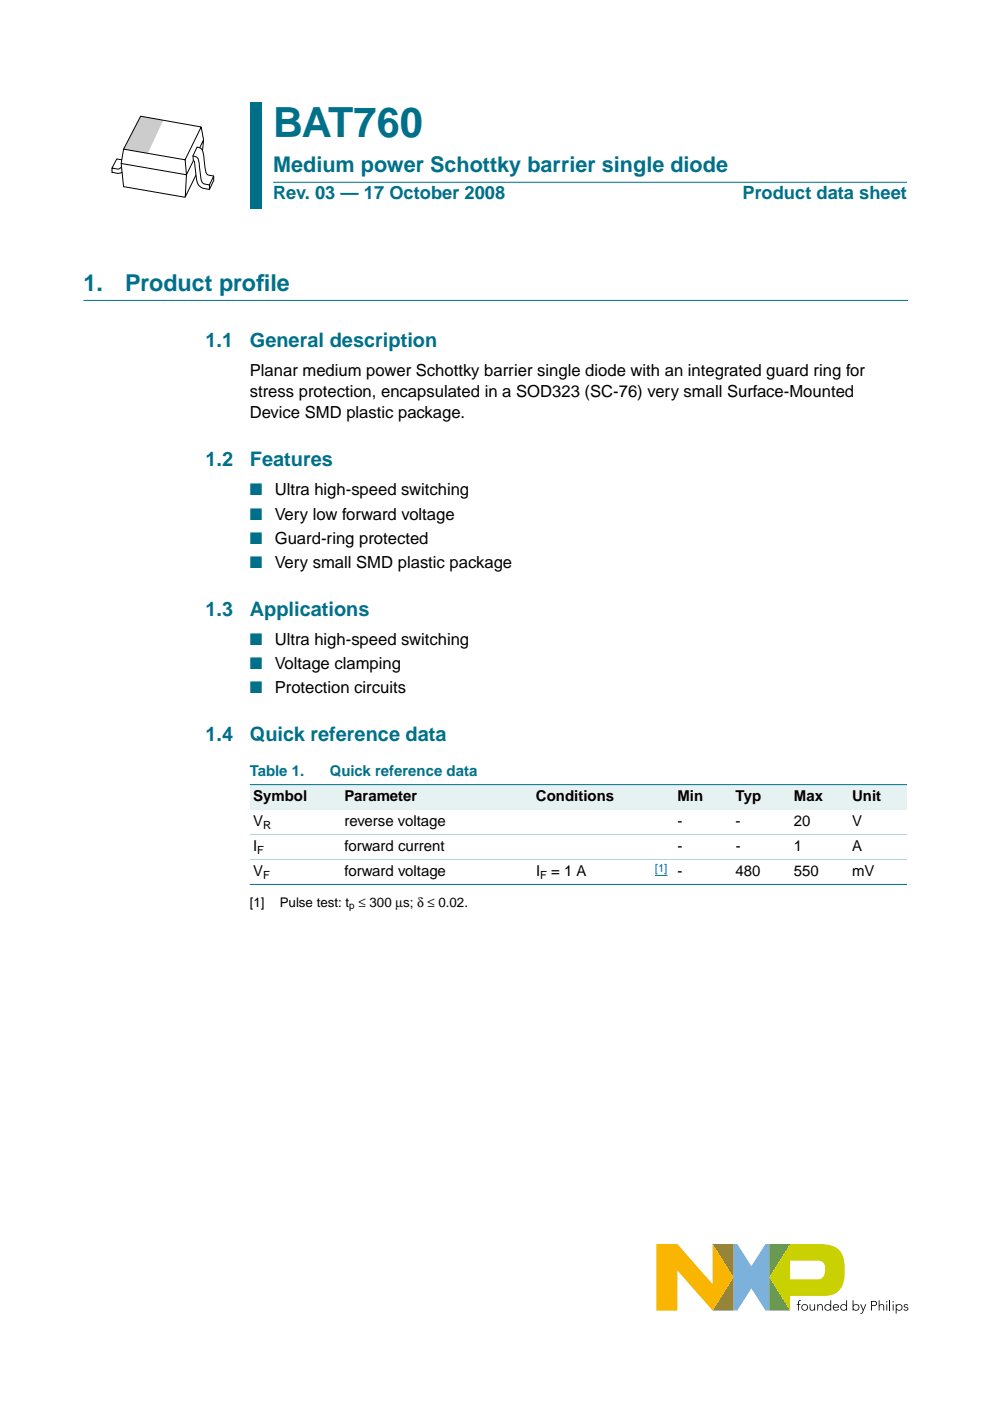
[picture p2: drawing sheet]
<svg xmlns="http://www.w3.org/2000/svg" width="210mm" height="297mm" viewBox="0 0 210 297" stroke-linecap="round" stroke-linejoin="round" font-family="sans-serif">
<path d="M155.5 263.8h.8l3 4.6 3-4.6h.8v14.1h-.8l-3-4.7-3 4.7h-.8z" fill="#7bb1db"/>
<path d="M151.1 263.8h4.4v14.1h-4.4l4.4-7.1z" fill="#958437"/>
<path d="M163.1 263.8h4.4l-4.4 7 4.4 7.1-4.4-.1z" fill="#739833"/>
<path d="M167.5 267.3h5.6a1.45 1.45 0 0 1 1.8 1.5 1.93 1.93 0 0 1-1.4 2.4h-6zM167.5 263.8l-4.4 7 4.4 7.1v-3.2h7.5a4 4 0 0 0 4.1-4.5 8.8 8.8 0 0 0-.7-4.5 4.8 4.8 0 0 0-4.6-1.9z" fill="#c9d200"/>
<path d="M139.2 263.8h4.4l7.5 8.5v-8.5l4.4 7-4.4 7.1-7.5-8.6v8.6h-4.4z" fill="#f9b500"/>
<g fill="#000">
<path d="M169.3 275.8l.5-.1-.4 .3v.5h.3v.2h-.3v1.2h-.2v-1.2h-.3v-.2h.3zM171.7 276.5h.1l.1 1 .3 .2 .4-.2v-1h.2v1.4h-.1l-.1-.3a.53 .53 0 0 1-.6 .3 .53 .53 0 0 1-.3-.6zM173.3 276.5h.1l.1 .3a.53 .53 0 0 1 .6-.3 .53 .53 0 0 1 .3 .6v.8h-.1l-.1-1-.3-.2h-.2l-.2 .5v.7h-.2zM182.4 276.5h.2l.4 1.1 .5-1.1h.2l-.7 1.8-.4 .2h-.2v-.1l.3-.1 .2-.4zM186.3 275.7h.2v1.1a.53 .53 0 0 1 .6-.3 .53 .53 0 0 1 .4 .6v.8h-.2v-1l-.4-.2h-.2l-.2 .5v.7h-.2zM191.7 276.7l.4-.2 .3 .1 .2 .1-.2 .1-.3-.1-.3 .2 .7 .3 .1 .3a.57 .57 0 0 1-.5 .4 .57 .57 0 0 1-.5-.3l.1-.1 .4 .2 .3-.2-.7-.4z"/>
<path d="M170.1 277.2a.55 .55 0 0 0 1.1 0 .55 .55 0 0 0-1.1 0zM169.9 277.2a.71 .71 0 0 1 1.4 0 .71 .71 0 0 1-1.4 0z"/>
<path d="M175 277.2a.55 .55 0 0 0 1.1 0 .55 .55 0 0 0-1.1 0zM175 276.7l.5-.2 .6 .3v-1.1h.1v2.2h-.1v-.3a.71 .71 0 0 1-1.1 .1 .71 .71 0 0 1 0-1z"/>
<path d="M176.9 276.7l-.2 .4h1l-.2-.4zM176.8 276.7a.65 .65 0 0 1 .7-.2 .65 .65 0 0 1 .4 .7h-1.2l.2 .4 .5 .1 .3-.2 .1 .1a.71 .71 0 0 1-1 .1 .71 .71 0 0 1 0-1z"/>
<path d="M178.3 277.2a.55 .55 0 0 0 1.1 0 .55 .55 0 0 0-1.1 0zM178.4 276.7l.5-.2 .5 .3v-1.1h.2v2.2h-.2v-.3a.71 .71 0 0 1-1 .1 .71 .71 0 0 1 0-1z"/>
<path d="M180.9 277.2a.55 .55 0 0 0 1.1 0 .55 .55 0 0 0-1.1 0zM180.8 275.7h.2v1.1a.7 .7 0 0 1 1-.1 .7 .7 0 0 1 0 1 .7 .7 0 0 1-1-.1v.3h-.2z"/>
<path d="M184.9 276v.7l.8-.1v-.5zM184.7 275.8a1.17 1.17 0 0 1 1.2 .3 .54 .54 0 0 1 0 .6 .54 .54 0 0 1-.6 .2h-.4v1h-.2z"/>
<path d="M187.9 276.5h.2v1.4h-.2zM187.9 276a.15 .15 0 0 1 .3 0 .15 .15 0 0 1-.3 0z"/>
<path d="M189.3 276.5h.2v1.4h-.2zM189.2 276a.15 .15 0 0 1 .3 0 .15 .15 0 0 1-.3 0z"/>
<path d="M190.1 277.2a.55 .55 0 0 0 1.1 0 .55 .55 0 0 0-1.1 0zM189.9 276.5h.2v.3a.7 .7 0 0 1 1-.1 .7 .7 0 0 1 0 1 .7 .7 0 0 1-1-.1v.9h-.2z"/>
</g>
<path d="M188.7 275.7v2.2" fill="none" stroke="#000" stroke-width=".21"/>
<path d="M17.7 63.7h174.7" fill="none" stroke="#00708a" stroke-width=".21"/>
<g fill="#00708a">
<path d="M53 21.7h2.4v10.2h-2.4z" fill-rule="evenodd"/>
<path d="M53 31.9h2.4v6.7h-2.4z" fill-rule="evenodd"/>
<path d="M53 38.6h2.4v5.7h-2.4z" fill-rule="evenodd"/>
</g>
<path d="M57.9 38.6h134.4z" fill="#00708a" stroke="#00708a" stroke-width=".21"/>
<path d="M29.8 24.6l4.8 .9-3.3 7-5.1-.9z" fill="#ccc"/>
<path d="M29.8 24.6l12.9 2.3-3.5 7-13-2.3zM39.3 33.9l.2 3.2-.2 4.6M42.7 26.9l.5 2.8-3.7 7.4-13.8-2.4 .5-3.1M43.2 29.7l-.5 5.2-3.5 6.9-13-2.2-.5-4.9" fill="none" stroke="#000" stroke-width=".21"/>
<path d="M41.8 31.2a1.45 1.45 0 0 1 1.4 1.6l.3 2.7a1.78 1.78 0 0 0 .7 1.6l1.1 .2v1l-.9 1.9a2.42 2.42 0 0 1-2.5-1.4l-.6-4.4-.3-.3-.1-1z" fill="#fff" stroke="#000" stroke-width=".21"/>
<path d="M25.8 35.3l-.6 .5-1.4-.2M25.8 33.9l-1-.2-1.1 1.9 .1 .9a2.31 2.31 0 0 0 2 0M40.9 33.1a1.39 1.39 0 0 1 1.3 1.7l.4 3a1.29 1.29 0 0 0 .7 1.2l1.1 .2M45.3 37.3l-.9 1.9v1" fill="none" stroke="#000" stroke-width=".21"/>
<g fill="#e6f2f2">
<path d="M53 166.4h19.4v5.2h-19.4z" fill-rule="evenodd"/>
<path d="M72.4 166.4h40.5v5.2h-40.5z" fill-rule="evenodd"/>
<path d="M112.9 166.4h24.7v5.2h-24.7z" fill-rule="evenodd"/>
<path d="M137.6 166.4h5.3v5.2h-5.3z" fill-rule="evenodd"/>
<path d="M142.9 166.4h12.4v5.2h-12.4z" fill-rule="evenodd"/>
<path d="M155.3 166.4h12.3v5.2h-12.3z" fill-rule="evenodd"/>
<path d="M167.6 166.4h12.4v5.2h-12.4z" fill-rule="evenodd"/>
<path d="M180 166.4h12.3v5.2h-12.3z" fill-rule="evenodd"/>
</g>
<path d="M138.9 185.6h2.6" fill="none" stroke="#00f" stroke-width=".21"/>
<g fill="#00708a" stroke="#00708a" stroke-width=".21">
<path d="M53 166.4h139.3z"/>
<path d="M53 187.5h139.3z"/>
</g>
<g fill="#b3d4db" stroke="#b3d4db" stroke-width=".21">
<path d="M53 176.9h139.3z"/>
<path d="M53 182.2h139.3z"/>
</g>
<text font-size="8.8" fill="#00708a" x="57.9" y="29">BAT760</text>
<g font-size="4.9" fill="#00708a">
<text x="17.7" y="61.7">1.</text>
<text x="26.5" y="61.7">Product prof</text>
<text x="54.3" y="61.7">ile</text>
</g>
<text font-size="4.6" fill="#00708a" x="57.9" y="36.4">Medium power Schottky barrier single diode</text>
<g font-size="4.2" fill="#00708a">
<text x="43.6" y="73.6">1.1</text>
<text x="53" y="73.6">General description</text>
<text x="43.6" y="98.8">1.2</text>
<text x="53" y="98.8">Features</text>
<text x="43.6" y="130.5">1.3</text>
<text x="53" y="130.5">Applications</text>
<text x="43.6" y="157.2">1.4</text>
<text x="53" y="157.2">Quick reference data</text>
</g>
<g font-size="3.9" fill="#00708a">
<text x="57.9" y="42.3">Rev. 03 — 17 October 2008</text>
<text x="157.5" y="42.3">Product data sheet</text>
</g>
<g font-size="3.5">
<text x="53" y="79.8">Planar medium power Schottky barrier single diode with an integrated guard ring for</text>
<text x="53" y="84.2">stress protection, encapsulated in a SOD323 (SC-76) very small Surface-Mounted</text>
<text x="53" y="88.6">Device SMD plastic package.</text>
<text x="58.3" y="105">Ultra high-speed switching</text>
<text x="58.3" y="110.1">Very low forward voltage</text>
<text x="58.3" y="115.3">Guard-ring protected</text>
<text x="58.3" y="120.4">Very small SMD plastic package</text>
<text x="58.3" y="136.8">Ultra high-speed switching</text>
<text x="58.3" y="141.9">Voltage clamping</text>
<text x="58.3" y="147">Protection circuits</text>
</g>
<g font-size="3.5" fill="#00708a">
<text x="53" y="105">■</text>
<text x="53" y="110.1">■</text>
<text x="53" y="115.3">■</text>
<text x="53" y="120.4">■</text>
<text x="53" y="136.8">■</text>
<text x="53" y="141.9">■</text>
<text x="53" y="147">■</text>
</g>
<g font-size="3.2" fill="#00708a">
<text x="53" y="164.6">Table 1.</text>
<text x="69.9" y="164.6">Quick reference data</text>
</g>
<g font-size="3.2">
<text x="53.7" y="169.9">Symbol</text>
<text x="73.1" y="169.9">Parameter</text>
<text x="113.6" y="169.9">Conditions</text>
<text x="143.6" y="169.9">Min</text>
<text x="156" y="169.9">Typ</text>
<text x="168.3" y="169.9">Max</text>
<text x="180.7" y="169.9">Unit</text>
<text x="53.7" y="175.2">V</text>
<text x="73.1" y="175.2">reverse voltage</text>
<text x="143.6" y="175.2">-</text>
<text x="156" y="175.2">-</text>
<text x="168.3" y="175.2">20</text>
<text x="180.7" y="175.2">V</text>
<text x="53.7" y="180.5">I</text>
<text x="53.7" y="185.8">V</text>
<text x="73.1" y="180.5">forward current</text>
<text x="73.1" y="185.8">forward voltage</text>
<text x="113.6" y="185.8">I</text>
<text x="116.9" y="185.8">= 1 A</text>
<text x="143.6" y="185.8">-</text>
<text x="143.6" y="180.5">-</text>
<text x="156" y="185.8">480</text>
<text x="156" y="180.5">-</text>
<text x="168.3" y="185.8">550</text>
<text x="168.3" y="180.5">1</text>
<text x="180.7" y="185.8">mV</text>
<text x="180.7" y="180.5">A</text>
</g>
<g font-size="2.8">
<text x="53" y="192.2">[1]</text>
<text x="59.3" y="192.2">Pulse test: t ≤ 300 µs; δ ≤ 0.02.</text>
</g>
<g font-size="2.4">
<text x="55.8" y="175.7">R</text>
<text x="54.6" y="181">F</text>
<text x="55.8" y="186.3">F</text>
<text x="114.5" y="186.3">F</text>
</g>
<text font-size="2.4" fill="#00f" x="138.9" y="184.8">[1]</text>
<text font-size="2.1" x="74.1" y="192.7">p</text>
</svg>
